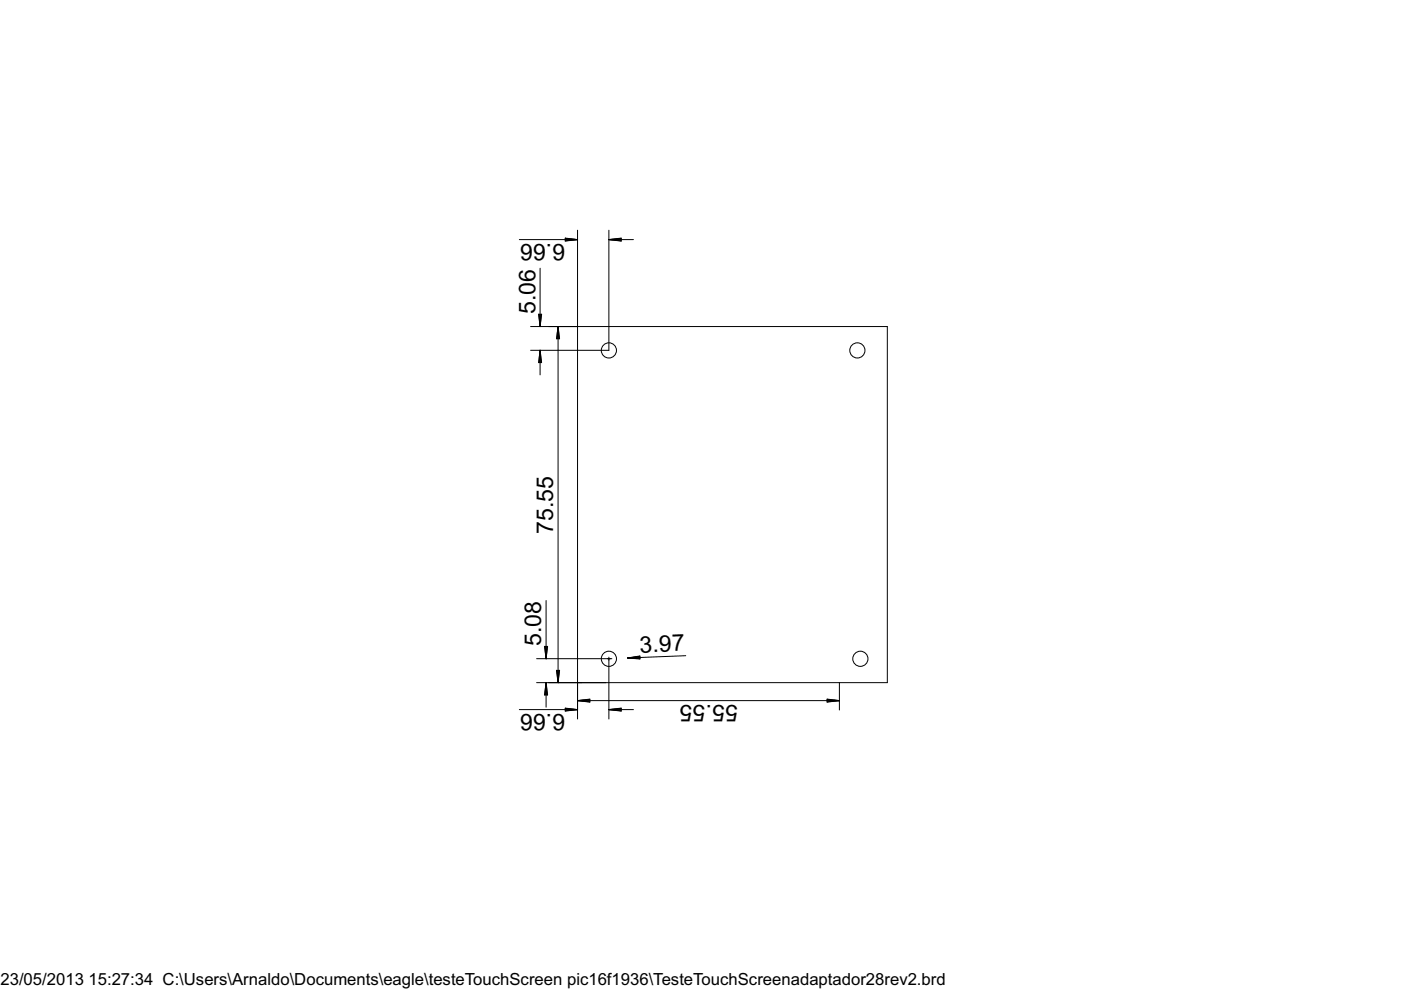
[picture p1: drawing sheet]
<svg xmlns="http://www.w3.org/2000/svg" width="297mm" height="210mm" viewBox="0 0 297 210" stroke-linecap="round" stroke-linejoin="round" font-family="sans-serif">
<g fill="none" stroke="#000" stroke-width=".21">
<path d="M110.1 50.8h12.3M114.5 56.9v12.3M119.8 50.5l2.6 .3-2.6 .3zM119.8 50.7l2.6 .1M119.8 50.5l2.6 .3M122.4 48.8v103.6M122.4 50.8l-2.6 .1M122.4 50.8l-2.6 .3M129.1 48.8v25.5h-16.6M129.1 50.8l2.6-.3v.6zM129.1 50.8h5.2M129.1 50.8l2.6 .1"/>
<path d="M129.1 50.8l2.6 .3M131.7 50.7l-2.6 .1M131.7 50.5l-2.6 .3M112.5 69.2h75.6v75.5h-74.3M114.2 66.6h.6l-.3 2.6zM114.2 66.6l.3 2.6M114.4 66.6l.1 2.6M114.5 74.3v5.2M114.5 74.3l.3 2.6h-.6zM114.5 74.3l-.1 2.6M114.5 74.3l.1 2.6M114.5 74.3l-.3 2.6"/>
<path d="M114.5 74.3l.3 2.6M114.6 66.6l-.1 2.6M114.8 66.6l-.3 2.6M118.3 69.2v75.5M118.3 69.2l.3 2.6h-.6zM118.3 69.2l-.1 2.6M118.3 69.2l.1 2.6M118.3 69.2l-.3 2.6M118.3 69.2l.3 2.6M113.8 139.7h15.9M115.4 137.1h.7l-.3 2.6zM115.5 137.1l.3 2.6"/>
<path d="M115.6 137.1l.2 2.6M115.8 127.3v12.4M115.9 137.1l-.1 2.6M116 137.1l-.2 2.6M129.1 139.3v13.1M133.1 139.5l2.6-.4v.6zM133.1 139.5h2.6M133.1 139.5l2.6 .2M135.7 139.3l-2.6 .2M135.7 139.1l-2.6 .4M145.4 139l-12.3 .5M110.1 150.5h12.3"/>
<path d="M115.8 144.7v5.2M115.8 144.7l.3 2.6h-.7zM115.8 144.7l-.2 2.6M115.8 144.7l.1 2.6M115.8 144.7l-.3 2.6M115.8 144.7l.2 2.6M118 142.1h.6l-.3 2.6zM118 142.1l.3 2.6M118.2 142.1l.1 2.6M118.4 142.1l-.1 2.6M118.6 142.1l-.3 2.6M119.8 150.1l2.6 .4-2.6 .3z"/>
<path d="M119.8 150.3l2.6 .2M119.8 150.2l2.6 .3M122.4 148.5h55.6M122.4 148.5l2.7-.3v.7zM122.4 148.5l2.7 .2M122.4 148.5l2.7 .3M122.4 150.5l-2.6 .1M122.4 150.5l-2.6 .2M125.1 148.4l-2.7 .1M125.1 148.3l-2.7 .2M129.1 150.5h5.2M129.1 150.5l2.6-.4v.7z"/>
<path d="M129.1 150.5l2.6 .1M129.1 150.5l2.6 .2M131.7 150.3l-2.6 .2M131.7 150.2l-2.6 .3M175.4 148.2l2.6 .3-2.6 .4zM175.4 148.4l2.6 .1M175.4 148.3l2.6 .2M178 144.7v5.8M178 148.5l-2.6 .2M178 148.5l-2.6 .3"/>
<circle cx="129.1" cy="74.3" r="1.61"/>
<circle cx="181.8" cy="74.3" r="1.61"/>
<circle cx="129.1" cy="139.7" r="1.61"/>
<circle cx="182.4" cy="139.7" r="1.61"/>
</g>
<g font-size="5.5">
<text x="119.9" y="51.8" transform="rotate(-180 119.9 51.8)">6.66</text>
<text x="113.5" y="66.6" transform="rotate(-90 113.5 66.6)">5.06</text>
<text x="117.3" y="113.2" transform="rotate(-90 117.3 113.2)">75.55</text>
<text x="114.8" y="137.1" transform="rotate(-90 114.8 137.1)">5.08</text>
<text x="135.6" y="138.4" transform="rotate(-2 135.6 138.4)">3.97</text>
<text x="156.5" y="149.5" transform="rotate(-180 156.5 149.5)">55.55</text>
<text x="119.9" y="151.4" transform="rotate(-180 119.9 151.4)">6.66</text>
</g>
<g font-size="4">
<text x=".1" y="208.8">23/05/2013</text>
<text x="18.8" y="208.8">15:27:34 C:\Users\Arnaldo\Documents\eagle\testeTouchScreen pic16f1936\TesteTouchScreenadaptador28rev2.brd</text>
</g>
</svg>
